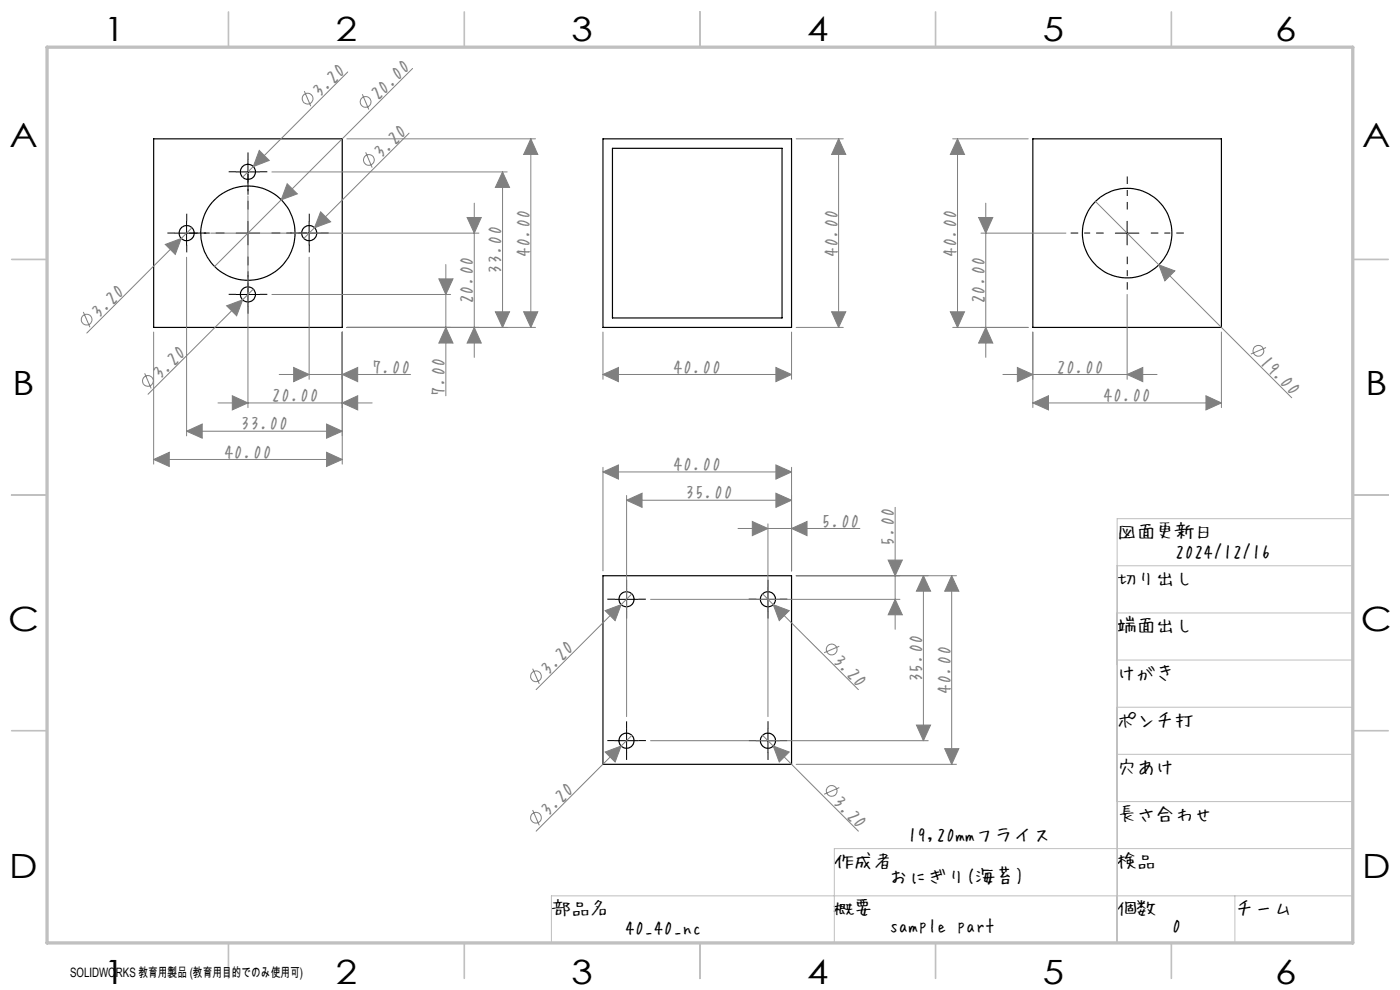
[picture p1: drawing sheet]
<svg xmlns="http://www.w3.org/2000/svg" width="297mm" height="210mm" viewBox="0 0 297 210" stroke-linecap="round" stroke-linejoin="round" font-family="sans-serif">
<g fill="none" stroke="#000" stroke-width=".25">
<path d="M32.6 29.4h40v40.1h-40zM127.9 29.4h40v40.1h-40zM129.9 31.5h36v35.9h-36zM219.1 29.4h40v40.1h-40zM127.9 122.1h40v40h-40z"/>
<circle cx="52.6" cy="36.5" r="1.59"/>
<circle cx="39.6" cy="49.4" r="1.6"/>
<circle cx="52.6" cy="49.5" r="10"/>
<circle cx="65.6" cy="49.4" r="1.6"/>
<circle cx="239.1" cy="49.5" r="9.5"/>
<circle cx="52.6" cy="62.5" r="1.59"/>
<circle cx="132.9" cy="127.1" r="1.6"/>
<circle cx="162.9" cy="127.1" r="1.6"/>
<circle cx="132.9" cy="157.1" r="1.59"/>
<circle cx="162.9" cy="157.1" r="1.59"/>
</g>
<g fill="none" stroke="#808080" stroke-width=".21">
<path d="M64.6 19.3l1.3 3.2M73.8 15.3l-20.1 20M76.9 20l1.3 3.2M87.5 14.5l-42 42M53.7 35.3l-2.2 2.3M55 31.9l2.1 2.1-3.4 1.3zM57.7 36.5h49.9M60.9 39l2.2 2.1-3.4 1.3zM73.6 29.4h40M77.6 32.3l1.4 3.3M86.8 28.2l-22.3 22.4M106.6 36.5l1.5 3.2h-3z"/>
<path d="M106.6 36.5v33M112.6 29.4l1.5 3.4h-3zM112.6 29.4v40.1M168.9 29.4h10M177.9 29.4l1.5 3.4h-3zM177.9 29.4v40.1M202.1 29.4h16M203.1 29.4l1.5 3.4h-3zM203.1 29.4v40.1M35.1 51.8l3.4-1.2-1.3 3.4zM39.6 54.6v37.9M40.7 48.3l-22.3 22.4"/>
<path d="M44.7 49.5h56.9M52.6 41.5v45M65.6 54.6v25.9M68 44.9l2.1 2.2-3.4 1.2zM93.1 59.2h3l-1.5 3.3zM94.6 56.1v27.9M99.1 46.1h3l-1.5 3.4zM100.6 43.1v32.7M207.6 46.1h3l-1.5 3.4zM208.1 49.5h18M209.1 43.1v32.7M232.4 42.7l41.6 41.7"/>
<path d="M245.9 56.2l3.3 1.3-2.1 2.1zM17.7 66.2l1.4 3.2M30.7 79.2l1.4 3.2M32.6 70.4v28.1M48.1 64.9l3.4-1.3-1.3 3.4zM53.7 61.3l-22.3 22.3M57.7 62.5h37.9M59.2 79.4h27.9M62.3 78l3.3 1.4-3.3 1.6zM72.6 79.4l3.3-1.4v3zM72.6 70.4v28.1M73.6 69.5h40"/>
<path d="M94.6 69.5l1.5 3.3h-3zM100.6 69.5l1.5 3.3h-3zM105.1 66.1h3l-1.5 3.4zM111.1 66.1h3l-1.5 3.4zM127.9 79.4l3.3-1.4v3zM127.9 79.4h40M127.9 70.4v10.1M164.6 78l3.3 1.4-3.3 1.6zM167.9 70.4v10.1M168.9 69.5h10M176.4 66.1h3l-1.5 3.4zM201.6 66.1h3l-1.5 3.4z"/>
<path d="M202.1 69.5h16M209.1 69.5l1.5 3.3h-3zM212.8 79.4h32.7M215.8 78l3.3 1.4-3.3 1.6zM219.1 70.4v16.1M239.1 79.4l3.3-1.4v3zM239.1 62.5v18M259.1 70.4v16.1M268.6 73.7l-3.2 1.4M32.6 97.5l3.3-1.6v3zM32.6 97.5h40M39.6 91.5l3.3-1.6v3z"/>
<path d="M39.6 91.5h33M46.2 85.5h32.8M49.3 84l3.3 1.5-3.3 1.5zM69.3 95.9l3.3 1.6-3.3 1.4zM69.3 89.9l3.3 1.6-3.3 1.4zM72.6 85.5l3.3-1.5v3zM127.9 99.1v22M164.6 98.6l3.3 1.5-3.3 1.5zM167.9 99.1v22M219.1 85.5l3.3-1.5v3zM219.1 85.5h40M255.8 84l3.3 1.5-3.3 1.5z"/>
<path d="M127.9 100.1l3.3-1.5v3zM127.9 100.1h40M132.9 106.1l3.3-1.5v3zM132.9 105.1v46.9M132.9 106.1h35M156.6 112.1h25.8M159.6 110.6l3.3 1.5-3.3 1.5zM162.9 111.1v40.9M164.6 104.6l3.3 1.5-3.3 1.5zM167.9 112.1l3.3-1.5v3zM188.4 118.8h3l-1.5 3.3zM189.9 107.6v25.9"/>
<path d="M128.4 129.5l3.4-1.2-1.3 3.3zM134.1 126l-20.4 20.3M138 127.1h52.9M161.8 126l2.2 2.3M164 128.3l3.4 1.2-2.1 2.1zM164 128.3l18.1 18M168.9 122.1h34M178 137.1l-3.2 1.4M189.9 127.1l1.5 3.3h-3zM195.9 122.1l1.5 3.3h-3zM195.9 122.1v35M201.9 122.1l1.5 3.3h-3z"/>
<path d="M201.9 122.1v40M113 141.8l1.4 3.3M128.4 159.5l3.4-1.3-1.3 3.4zM131.8 158.2l-18.1 18.1M134.1 156l-2.3 2.2M138 157.1h58.9M161.8 156l20.3 20.3M164 158.2l3.4 1.3-2.1 2.1zM194.4 153.8h3l-1.5 3.3zM200.4 158.8h3l-1.5 3.3zM113 171.8l1.4 3.3M168.9 162.1h34"/>
<path d="M178 167.1l-3.2 1.4"/>
<circle cx="65.3" cy="20.9" r="1.15"/>
<circle cx="77.5" cy="21.6" r="1.13"/>
<circle cx="78.3" cy="33.9" r="1.13"/>
<circle cx="18.4" cy="67.8" r="1.14"/>
<circle cx="267" cy="74.4" r="1.15"/>
<circle cx="31.4" cy="80.8" r="1.13"/>
<circle cx="176.4" cy="137.8" r="1.13"/>
<circle cx="113.7" cy="143.5" r="1.13"/>
<circle cx="113.7" cy="173.5" r="1.14"/>
<circle cx="176.4" cy="167.8" r="1.13"/>
</g>
<path d="M47.6 49.4h-7.5M52.6 44.4v-7.5M52.6 54.4v7.5M57.6 49.4h7.5" fill="none" stroke="#000" stroke-width=".21" stroke-dasharray="30.5 1.3 1.3 1.3" stroke-dashoffset="28.6" stroke-linecap="butt"/>
<g fill="none" stroke="#000" stroke-width=".21" stroke-dasharray="30.5 1.3 1.3 1.3" stroke-linecap="butt">
<path d="M50.1 36.4h-1.6M52.6 33.9v-1.6M52.6 38.9v1.6M55.1 36.4h1.6M37.1 49.4h-1.6M39.6 46.9v-1.6M39.6 51.9v1.6M42.1 49.4h1.6M52.6 59.9v-1.6M63.1 49.4h-1.6M65.6 46.9v-1.6M65.6 51.9v1.6"/>
<path d="M68.1 49.4h1.6M50.1 62.4h-1.6M52.6 64.9v1.6M55.1 62.4h1.6M130.4 127.1h-1.6M132.9 124.6v-1.6M132.9 129.6v1.6M135.4 127.1h1.6M160.4 127.1h-1.6M162.9 124.6v-1.6M162.9 129.6v1.6M165.4 127.1h1.6"/>
<path d="M130.4 157.1h-1.6M132.9 154.6v-1.6M132.9 159.6v1.6M135.4 157.1h1.6M160.4 157.1h-1.6M162.9 154.6v-1.6M162.9 159.6v1.6M165.4 157.1h1.6"/>
</g>
<path d="M234.1 49.4h-7M239.1 44.4v-7M239.1 54.4v7M244.1 49.4h7" fill="none" stroke="#000" stroke-width=".21" stroke-dasharray="30.5 1.3 1.3 1.3" stroke-dashoffset="28.9" stroke-linecap="butt"/>
<g fill="none" stroke="#000" stroke-width=".21">
<path d="M50.1 36.5h5M52.6 34v4.9M37.1 49.5h5M39.6 46.9v5.1M50.1 49.5h5M52.6 46.9v5.1M52.6 60v4.9M63.1 49.5h5M65.6 46.9v5.1M236.6 49.5h5M239.1 46.9v5.1M50.1 62.5h5"/>
<path d="M130.4 127.1h5M132.9 124.6v5M160.4 127.1h5M162.9 124.6v5M130.4 157.1h5M132.9 154.6v5M160.4 157.1h5M162.9 154.6v5"/>
</g>
<path d="M287 110h-50v90M237 120h50v80M237 130h50M237 150h50M237 140h50M237 170h50M237 160h50M262 190v10M287 180h-110v20M287 190h-170v10" fill="none" stroke="#c0c0c0" stroke-width=".21"/>
<g fill="none" stroke="#c0c0c0" stroke-width=".35">
<path d="M48.5 2.5v7.5M98.5 2.5v7.5M148.5 2.5v7.5M198.5 2.5v7.5M248.5 2.5v7.5M2.5 55h7.5M287 55h7.5M2.5 105h7.5M287 105h7.5M2.5 155h7.5M287 155h7.5M48.5 200v7.5"/>
<path d="M98.5 200v7.5M148.5 200v7.5M198.5 200v7.5M248.5 200v7.5"/>
</g>
<path d="M10 10h277v190h-277z" fill="none" stroke="#c0c0c0" stroke-width=".7"/>
<g fill="#808080">
<path d="M60.9 39l2.2 2.1-3.4 1.3z"/>
<path d="M68 44.9l2.1 2.2-3.4 1.2z"/>
<path d="M55 31.9l2.1 2.1-3.4 1.3z"/>
<path d="M35.1 51.8l3.4-1.2-1.3 3.4z"/>
<path d="M48.1 64.9l3.4-1.3-1.3 3.4z"/>
<path d="M69.3 95.9l3.3 1.6-3.3 1.4zM32.6 97.5l3.3-1.6v3zM167.9 112.1l3.3-1.5v3zM159.6 110.6l3.3 1.5-3.3 1.5z"/>
<path d="M215.8 78l3.3 1.4-3.3 1.6zM239.1 79.4l3.3-1.4v3zM62.3 78l3.3 1.4-3.3 1.6zM72.6 79.4l3.3-1.4v3zM49.3 84l3.3 1.5-3.3 1.5zM72.6 85.5l3.3-1.5v3zM39.6 91.5l3.3-1.6v3zM69.3 89.9l3.3 1.6-3.3 1.4z"/>
<path d="M127.9 79.4l3.3-1.4v3zM164.6 78l3.3 1.4-3.3 1.6z"/>
<path d="M128.4 129.5l2.1 2.1 1.3-3.3zM128.4 159.5l2.1 2.1 1.3-3.4z"/>
<path d="M201.6 66.1h3l-1.5 3.4zM203.1 29.4l1.5 3.4h-3zM194.4 153.8h3l-1.5 3.3zM195.9 122.1l1.5 3.3h-3zM189.9 127.1l1.5 3.3h-3zM188.4 118.8h3l-1.5 3.3z"/>
<path d="M176.4 66.1h3l-1.5 3.4zM177.9 29.4l1.5 3.4h-3z"/>
<path d="M207.6 46.1h3l-1.5 3.4zM209.1 69.5l1.5 3.3h-3zM93.1 59.2h3l-1.5 3.3zM94.6 69.5l1.5 3.3h-3zM99.1 46.1h3l-1.5 3.4zM100.6 69.5l1.5 3.3h-3zM106.6 36.5l1.5 3.2h-3zM105.1 66.1h3l-1.5 3.4zM112.6 29.4l1.5 3.4h-3zM111.1 66.1h3l-1.5 3.4zM201.9 122.1l1.5 3.3h-3zM200.4 158.8h3l-1.5 3.3z"/>
<path d="M245.9 56.2l1.2 3.4 2.1-2.1zM164 158.2l1.3 3.4 2.1-2.1zM164 128.3l1.3 3.3 2.1-2.1z"/>
<path d="M219.1 85.5l3.3-1.5v3zM255.8 84l3.3 1.5-3.3 1.5zM132.9 106.1l3.3-1.5v3zM164.6 104.6l3.3 1.5-3.3 1.5zM127.9 100.1l3.3-1.5v3zM164.6 98.6l3.3 1.5-3.3 1.5z"/>
</g>
<g font-size="7.1">
<text x="22" y="8.7">1</text>
<text x="71.2" y="8.7">2</text>
<text x="121.2" y="8.7">3</text>
<text x="171.2" y="8.7">4</text>
<text x="221.2" y="8.7">5</text>
<text x="270.5" y="8.7">6</text>
<text x="2" y="31.2">A</text>
<text x="289" y="31.2">A</text>
<text x="2.7" y="83.7">B</text>
<text x="289.7" y="83.7">B</text>
<text x="1.7" y="133.7">C</text>
<text x="288.7" y="133.7">C</text>
<text x="2" y="186.2">D</text>
<text x="289" y="186.2">D</text>
<text x="22" y="208.7">1</text>
<text x="71.2" y="208.7">2</text>
<text x="121.2" y="208.7">3</text>
<text x="171.2" y="208.7">4</text>
<text x="221.2" y="208.7">5</text>
<text x="270.5" y="208.7">6</text>
</g>
<g font-size="4.1" fill="#808080">
<text x="67.6" y="20.6" transform="rotate(-45 67.6 20.6)">3.20</text>
<text x="79.9" y="21.3" transform="rotate(-45 79.9 21.3)">20.00</text>
<text x="80.6" y="33.6" transform="rotate(-45 80.6 33.6)">3.20</text>
<text x="106" y="58" transform="rotate(-90 106 58)">33.00</text>
<text x="112" y="54.5" transform="rotate(-90 112 54.5)">40.00</text>
<text x="177.4" y="54.5" transform="rotate(-90 177.4 54.5)">40.00</text>
<text x="202.6" y="54.5" transform="rotate(-90 202.6 54.5)">40.00</text>
<text x="100" y="64.5" transform="rotate(-90 100 64.5)">20.00</text>
<text x="208.6" y="64.5" transform="rotate(-90 208.6 64.5)">20.00</text>
<text x="20.8" y="67.5" transform="rotate(-45 20.8 67.5)">3.20</text>
<text x="267.3" y="76.8" transform="rotate(45 267.3 76.8)">19.00</text>
<text x="33.8" y="80.5" transform="rotate(-45 33.8 80.5)">3.20</text>
<text x="79" y="78.9">7.00</text>
<text x="94" y="83.9" transform="rotate(-90 94 83.9)">7.00</text>
<text x="142.8" y="78.9">40.00</text>
<text x="224" y="78.9">20.00</text>
<text x="57.5" y="84.9">20.00</text>
<text x="234" y="84.9">40.00</text>
<text x="51" y="90.9">33.00</text>
<text x="47.5" y="96.9">40.00</text>
<text x="142.8" y="99.5">40.00</text>
<text x="145.3" y="105.5">35.00</text>
<text x="174.3" y="111.5">5.00</text>
<text x="189.4" y="115.7" transform="rotate(-90 189.4 115.7)">5.00</text>
<text x="116.1" y="143.1" transform="rotate(-45 116.1 143.1)">3.20</text>
<text x="176.7" y="140.1" transform="rotate(45 176.7 140.1)">3.20</text>
<text x="195.4" y="144.7" transform="rotate(-90 195.4 144.7)">35.00</text>
<text x="201.4" y="147.2" transform="rotate(-90 201.4 147.2)">40.00</text>
<text x="116.1" y="173.1" transform="rotate(-45 116.1 173.1)">3.20</text>
<text x="176.7" y="170.1" transform="rotate(45 176.7 170.1)">3.20</text>
</g>
<g font-size="4.1">
<text x="237" y="113.9">図面更新日</text>
<text x="249.2" y="118.2">2024/12/16</text>
<text x="237" y="123.9">切り出し</text>
<text x="237" y="133.9">端面出し</text>
<text x="237" y="143.9">けがき</text>
<text x="237" y="153.9">ポンチ打</text>
<text x="237" y="163.9">穴あけ</text>
<text x="237" y="173.9">長さ合わせ</text>
<text x="192.5" y="178.2">19,20mmフライス</text>
<text x="177" y="183.9">作成者</text>
<text x="237" y="183.9">検品</text>
<text x="188.7" y="187.1">おにぎり(海苔)</text>
<text x="117" y="193.9">部品名</text>
<text x="132.6" y="197.8">40_40_nc</text>
<text x="177" y="193.9">概要</text>
<text x="188.7" y="197.6">sample part</text>
<text x="237" y="193.9">個数</text>
<text x="248.6" y="197.6">0</text>
<text x="262" y="193.9">チーム</text>
</g>
<text font-size="2.7" x="14.9" y="207.1">SOLIDWORKS 教育用製品 (教育用目的でのみ使用可)</text>
</svg>
